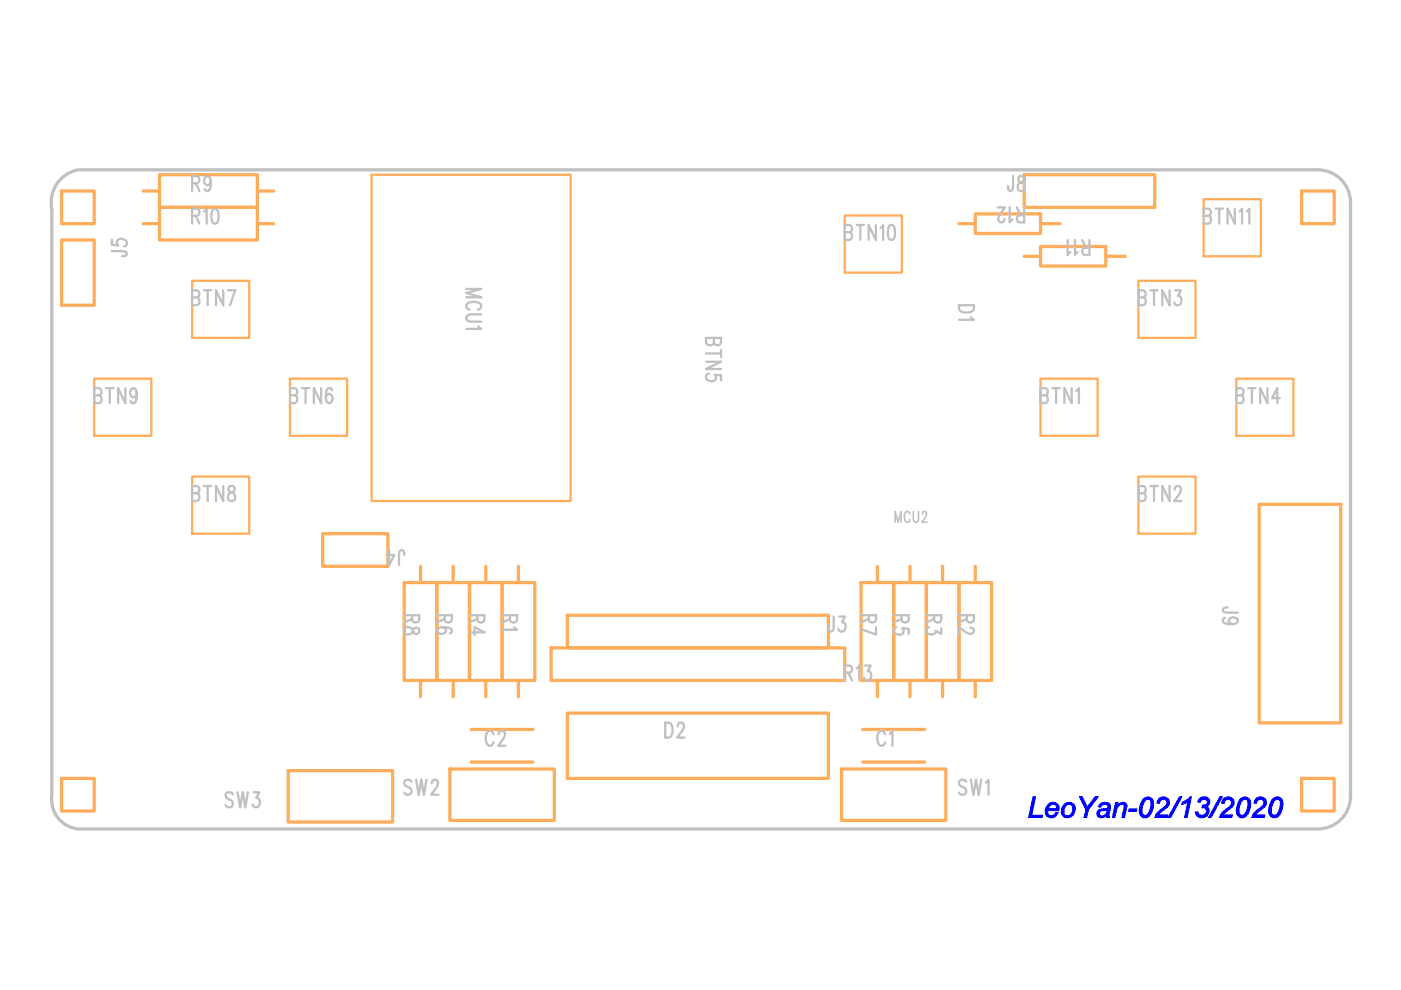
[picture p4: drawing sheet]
<svg xmlns="http://www.w3.org/2000/svg" width="297mm" height="210mm" viewBox="0 0 297 210" stroke-linecap="round" stroke-linejoin="round" font-family="sans-serif">
<path d="M12.9 37.9l1.7-1.2 1.9-.7h262.9a6.9 6.9 0 0 1 6.9 6.9v125.9a6.9 6.9 0 0 1-6.9 7h-262.9a6.3 6.3 0 0 1-5.5-7v-124.5a7.1 7.1 0 0 1 1.9-6.4z" fill="none" stroke="#c0c0c0" stroke-width=".69"/>
<path d="M78.8 37h42.2v69.2h-42.2zM40.7 59.5h12.1v12.1h-12.1zM179.1 45.7h12.1v12.1h-12.1zM241.4 59.5h12.1v12.1h-12.1zM255.2 42.2h12.1v12.1h-12.1zM20 80.3h12.1v12.1h-12.1zM61.5 80.3h12.1v12.1h-12.1zM220.6 80.3h12.1v12.1h-12.1zM262.1 80.3h12.1v12.1h-12.1zM40.7 101h12.1v12.1h-12.1zM241.4 101h12.1v12.1h-12.1z" fill="none" stroke="#ffad5b" stroke-width=".48"/>
<g fill="none" stroke="#ffad5b" stroke-width=".69">
<path d="M33.8 37h20.8v7h-20.8zM217.2 37h27.6v7h-27.6zM13.1 50.9h6.9v13.8h-6.9zM13.1 40.5h6.9v6.9h-6.9zM33.8 44h20.8v6.9h-20.8zM206.8 45.3h13.8v4.2h-13.8zM220.6 52.3h13.8v4.1h-13.8zM276 40.5h6.9v6.9h-6.9zM68.4 113.1h13.8v7h-13.8zM267 106.9h17.3v46.4h-17.3zM116.8 137.4h62.3v6.9h-62.3zM120.3 130.4h55.3v7h-55.3z"/>
<path d="M120.3 151.2h55.3v13.8h-55.3zM13.1 165h6.9v7h-6.9zM61.1 163.4h22.1v10.9h-22.1zM95.4 163h22.1v10.9h-22.1zM99.9 161.6h13.1M178.4 163h22.1v10.9h-22.1zM182.9 161.6h13.1M276 165h6.9v7h-6.9z"/>
</g>
<path d="M219 168.9h.6l-.8 3.9h2.3l-.1 .5h-2.9zM222.1 170.6a1.36 1.36 0 0 1 1.8-.4 1.36 1.36 0 0 1 .6 1.7h-2.3a.81 .81 0 0 0 .4 1 .81 .81 0 0 0 1.1-.4l.1-.3 .6 .1a1.46 1.46 0 0 1-2.1 1 1.46 1.46 0 0 1-.5-2.2zM222.7 170.8l-.4 .6h1.7v-.1a.77 .77 0 0 0-.5-.7 .77 .77 0 0 0-.8 .2zM225.6 170.6a1.43 1.43 0 0 1 2-.2 1.43 1.43 0 0 1 .2 2 1.44 1.44 0 0 1-2 1 1.44 1.44 0 0 1-.7-2.1zM226.2 170.6a1.44 1.44 0 0 0-.2 2.3 1.34 1.34 0 0 0 1.3-.8 1.34 1.34 0 0 0-.3-1.5zM228.9 168.9h.6l1 2.2 1.7-2.2h.6l-2 2.8-.4 1.6h-.6l.4-1.6zM233.4 170.3a1.22 1.22 0 0 1 1.4-.1 1.22 1.22 0 0 1 .6 1.3l-.2 1.2v.6h-.5l-.1-.3a1.28 1.28 0 0 1-2-.2 1.01 1.01 0 0 1 1.2-1.3l1.1-.2a.74 .74 0 0 0-.7-.8 .74 .74 0 0 0-.8 .6h-.6zM233.5 171.9a.6 .6 0 0 0-.2 .9 .6 .6 0 0 0 .9 0l.4-.4 .2-.7zM236.5 170.2h.6l-.2 .6 .4-.3a.94 .94 0 0 1 1.2-.3 .94 .94 0 0 1 .3 1.2l-.4 1.9h-.5l.5-2.2-.1-.5a1.15 1.15 0 0 0-1.6 1.3l-.3 1.4h-.6zM239.4 171.5h1.6v.6h-1.7zM242.3 169.5a1.26 1.26 0 0 1 1.5-.5 1.26 1.26 0 0 1 .8 1.4 3.5 3.5 0 0 1-1.4 2.9 1.4 1.4 0 0 1-1.5-.4 1.4 1.4 0 0 1-.1-1.6zM242.8 169.7l-.6 1.3-.1 .6a.79 .79 0 0 0 .2 1 .79 .79 0 0 0 1 0 3.3 3.3 0 0 0 .6-2.9 .74 .74 0 0 0-1.1 0zM245.7 169.3a1.31 1.31 0 0 1 2 0 1.31 1.31 0 0 1-.4 2l-1.4 1.1-.3 .4h2l-.1 .5h-2.7a4 4 0 0 1 2.2-2.3 .82 .82 0 0 0 .4-1.1 .82 .82 0 0 0-1-.5 .82 .82 0 0 0-.6 .9h-.5zM250 168.9h.6l-2.4 4.4h-.5zM250.7 170.1l1.1-.7 .5-.5h.3l-.9 4.4h-.6l.7-3.3-1.3 .6zM254.4 169.2a1.23 1.23 0 0 1 1.4-.2 1.23 1.23 0 0 1 .7 1.3l-.6 .7a1.35 1.35 0 0 1 .3 1.6 1.35 1.35 0 0 1-1.4 .8 1.26 1.26 0 0 1-1.4-1.2l.6-.1a.89 .89 0 0 0 1.2 .7 .89 .89 0 0 0 .4-1.4l-.8-.1 .1-.6h.2a.78 .78 0 0 0 .9-.6 .78 .78 0 0 0-.8-.6 .78 .78 0 0 0-.7 .7l-.6-.2zM258.6 168.9h.6l-2.4 4.4h-.6zM259.4 169.3a1.31 1.31 0 0 1 2 0 1.31 1.31 0 0 1-.4 2l-1.4 1.1-.2 .4h1.9l-.1 .5h-2.6a4 4 0 0 1 2.1-2.3 .82 .82 0 0 0 .4-1.1 .82 .82 0 0 0-1-.5 .82 .82 0 0 0-.6 .9h-.5zM263.1 169.3a1.24 1.24 0 0 1 1.4-.2 1.24 1.24 0 0 1 .7 1.3 3.5 3.5 0 0 1-1.4 2.9 1.4 1.4 0 0 1-1.5-.4 1.4 1.4 0 0 1-.1-1.6l.5-1.5zM263.4 169.7l-.6 1.3-.1 .6a.79 .79 0 0 0 .1 1 .79 .79 0 0 0 1.1 0 3.3 3.3 0 0 0 .5-2.9 .74 .74 0 0 0-1 0zM266.3 169.3a1.31 1.31 0 0 1 2 0 1.31 1.31 0 0 1-.4 2l-1.4 1.1-.3 .4h2l-.2 .5h-2.6a4 4 0 0 1 2.2-2.3 .82 .82 0 0 0 .4-1.1 .82 .82 0 0 0-1-.5 .82 .82 0 0 0-.6 .9h-.6zM269.7 169.5a1.26 1.26 0 0 1 1.5-.5 1.26 1.26 0 0 1 .8 1.4 3.5 3.5 0 0 1-1.4 2.9 1.4 1.4 0 0 1-1.4-.4 1.4 1.4 0 0 1-.2-1.6zM270.3 169.7l-.7 1.3v.6a.79 .79 0 0 0 .1 1 .79 .79 0 0 0 1 0 3.3 3.3 0 0 0 .6-2.9 .74 .74 0 0 0-1 0z" fill="#00f" stroke="#00f" stroke-width=".21"/>
<g font-size="40.1" fill="#ffad5b">
<text x="85.4" y="148.3">R8R6R4R1</text>
<text x="182.2" y="148.3">R7R5R3R2</text>
</g>
<g font-size="7.6" fill="#ffad5b">
<text x="24.1" y="43.2">R9</text>
<text x="24.1" y="50.2">R10</text>
</g>
<g font-size="5.5" fill="#ffad5b">
<text x="197.1" y="49.4">R12</text>
<text x="210.9" y="56.3">R11</text>
</g>
<g font-size="4.8" fill="#c0c0c0">
<text x="40.7" y="40.5">R9</text>
<text x="213.7" y="40.5">J8</text>
<text x="40.7" y="47.4">R10</text>
<text x="217.2" y="44" transform="rotate(180 217.2 44)">R12</text>
<text x="255.2" y="47.4">BTN11</text>
<text x="179.1" y="50.9">BTN10</text>
<text x="231" y="50.9" transform="rotate(180 231 50.9)">R11</text>
<text x="26.9" y="54.3" transform="rotate(-90 26.9 54.3)">J5</text>
<text x="40.7" y="64.7">BTN7</text>
<text x="98.8" y="61.3" transform="rotate(90 98.8 61.3)">MCU1</text>
<text x="203.3" y="64.7" transform="rotate(90 203.3 64.7)">D1</text>
<text x="241.4" y="64.7">BTN3</text>
<text x="149.7" y="71.6" transform="rotate(90 149.7 71.6)">BTN5</text>
<text x="20" y="85.5">BTN9</text>
<text x="61.5" y="85.5">BTN6</text>
<text x="220.6" y="85.5">BTN1</text>
<text x="262.1" y="85.5">BTN4</text>
<text x="40.7" y="106.2">BTN8</text>
<text x="241.4" y="106.2">BTN2</text>
<text x="85.7" y="116.6" transform="rotate(180 85.7 116.6)">J4</text>
<text x="85.7" y="130.4" transform="rotate(90 85.7 130.4)">R8</text>
<text x="92.6" y="130.4" transform="rotate(90 92.6 130.4)">R6</text>
<text x="99.5" y="130.4" transform="rotate(90 99.5 130.4)">R4</text>
<text x="106.5" y="130.4" transform="rotate(90 106.5 130.4)">R1</text>
<text x="182.6" y="130.4" transform="rotate(90 182.6 130.4)">R7</text>
<text x="189.5" y="130.4" transform="rotate(90 189.5 130.4)">R5</text>
<text x="196.4" y="130.4" transform="rotate(90 196.4 130.4)">R3</text>
<text x="203.3" y="130.4" transform="rotate(90 203.3 130.4)">R2</text>
<text x="259.3" y="128.8" transform="rotate(90 259.3 128.8)">J9</text>
<text x="175.6" y="133.9">J3</text>
<text x="179.1" y="144.3">R13</text>
<text x="103" y="158.1">C2</text>
<text x="141" y="156.4">D2</text>
<text x="186" y="158.1">C1</text>
<text x="47.8" y="171.2">SW3</text>
<text x="85.7" y="168.5">SW2</text>
<text x="203.3" y="168.5">SW1</text>
</g>
<text font-size="3.5" fill="#c0c0c0" x="189.8" y="110.7">MCU2</text>
</svg>
